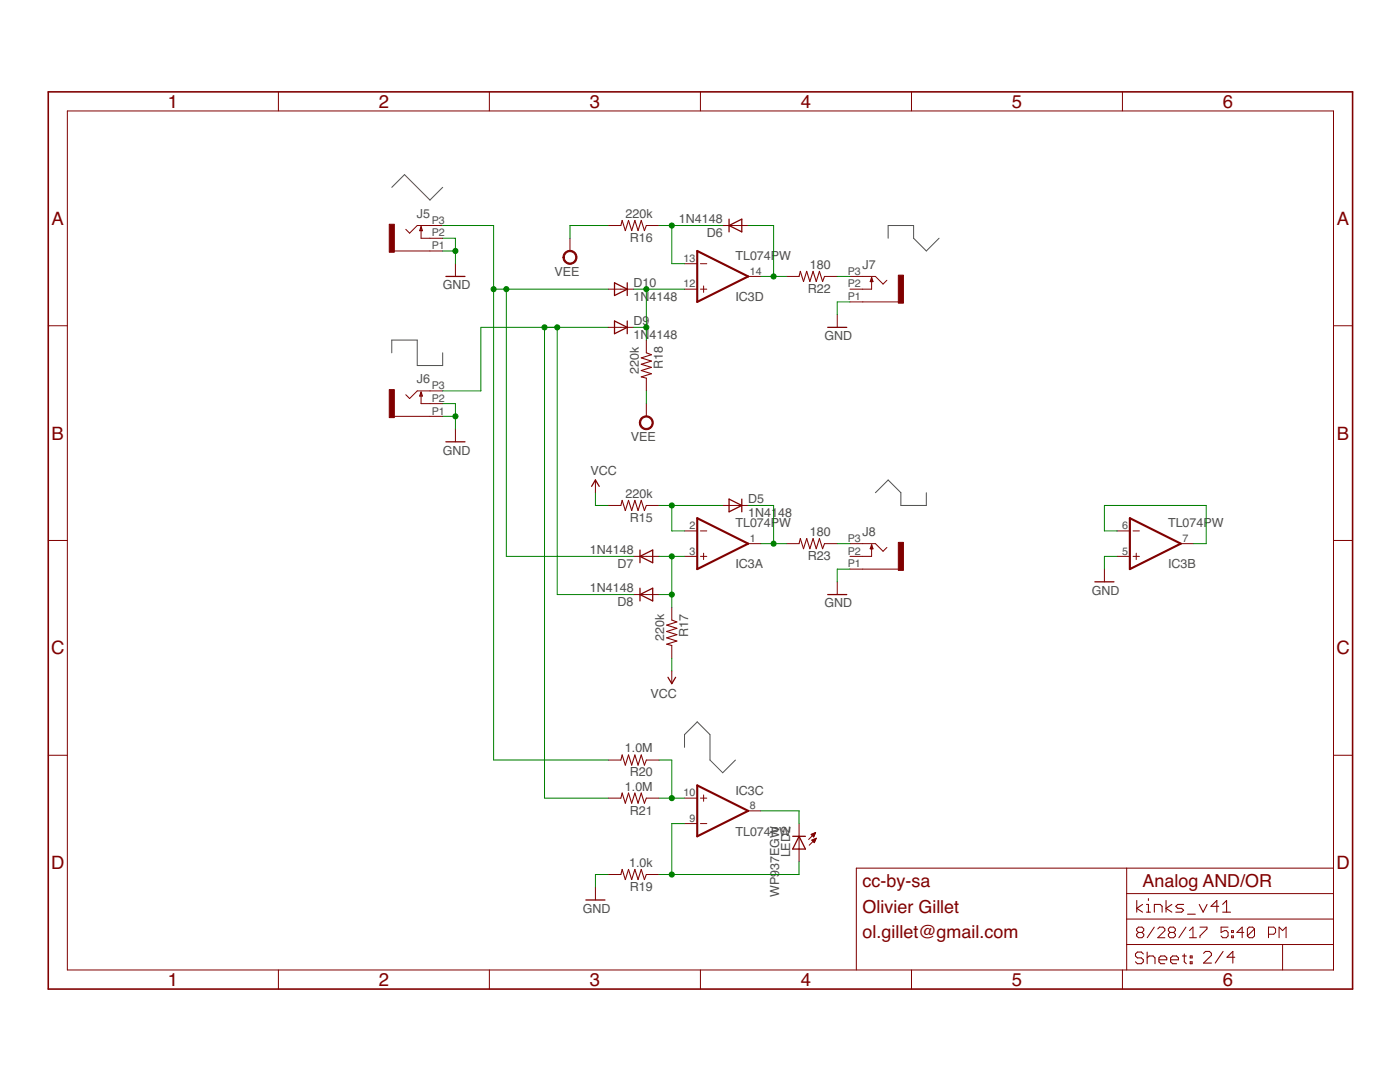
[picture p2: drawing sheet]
<svg xmlns="http://www.w3.org/2000/svg" width="279mm" height="216mm" viewBox="0 0 279 216" stroke-linecap="round" stroke-linejoin="round" font-family="sans-serif">
<path d="M78.2 37.4l2.5-2.6 5.1 5.1 2.5-2.5M177.2 47.5v-2.5h5.1v2.5l2.6 2.6 2.5-2.6M78.2 70.4v-2.5h5.1v5h5v-2.5M174.7 98.3l2.5-2.5 2.6 2.5v2.6h5.1v-2.6M136.6 149.1v-2.5l2.5-2.6 2.6 2.6v5.1l2.5 2.5 2.6-2.5" fill="none" stroke="#505050" stroke-width=".2"/>
<g fill="none" stroke="#800000" stroke-width=".25">
<path d="M84 45.3l.3 .7h-.5zM89 55.2h3.8M122.6 56.4l2.6 1.3-2.6 1.3zM125.2 56.4v2.6M145.5 45l2.5-1.3v2.6zM145.5 43.7v2.6M173.9 55.4l.3 .8h-.5zM84 78.3l.3 .7h-.5zM122.6 64.1l2.6 1.2-2.6 1.3zM125.2 64.1v2.5M165.2 65.3h3.8M89 88.2h3.8"/>
<path d="M118.1 97l.7-1.2 .8 1.2M145.5 99.6l2.5 1.3-2.5 1.2zM148 99.6v2.5M127.7 111l2.6-1.3v2.6zM127.7 109.7v2.6M127.7 117.4v2.5M127.7 118.6l2.6-1.2v2.5zM165.2 118.6h3.8M173.9 108.7l.3 .8h-.5zM218.5 116.1h3.8M133.3 135.1l.8 1.3 .7-1.3M116.9 179.6h3.8"/>
<path d="M158.2 166.9h2.5M159.5 166.9l1.2 2.5h-2.5z"/>
</g>
<g fill="none" stroke="#800000" stroke-width=".2">
<path d="M55.6 18.3v3.8M97.7 18.3v3.8M139.8 18.3v3.8M181.9 18.3v3.8M224 18.3v3.8M13.4 22.1h252.7v171.4h-252.7zM78.7 50.1h9.6M84 45.3v2.2h4.3M88.3 45h-5l-1.6 1.5-.7-.7M90.9 52.6v2.6M113.7 47.5v2.6M121.4 57.7h5"/>
<path d="M121.4 45h2.5M129 45h2.5M136.6 57.7h2.5M136.6 52.6h2.5M139.8 57.7h1.3M139.8 52.6h1.3M140.4 57.1v1.2M144.2 45h5.1M149.3 55.2h2.5M156.9 55.2h2.6M164.5 55.2h2.6M169.6 55.2h5.1l1.5 1.5 .8-.8"/>
<path d="M173.9 55.4v2.3h-4.3M9.6 65h3.8M84 78.3v2.2h4.3M88.3 78h-5l-1.6 1.5-.7-.7M121.4 65.3h5M129 67.9v2.5M129 75.5v2.5M167.1 62.8v2.5M169.6 60.2h9.7M266.1 65h3.8M78.7 83.1h9.6M90.9 85.6v2.6"/>
<path d="M118.8 95.8v2.5M129 80.5v2.6M9.6 107.8h3.8M121.4 100.9h2.5M126.4 111h5.1M126.4 118.6h5.1M129 100.9h2.5M136.6 111h2.5M136.6 105.9h2.5M139.8 111h1.3M139.8 105.9h1.3M140.4 110.4v1.3"/>
<path d="M144.2 100.9h5.1M149.3 108.5h2.5M156.9 108.5h2.6M164.5 108.5h2.6M167.1 116.1v2.5M169.6 108.5h5.1l1.5 1.5 .8-.8M169.6 113.6h9.7M173.9 108.7v2.3h-4.3M220.4 113.6v2.5M222.9 111h2.6M222.9 105.9h2.6M226.1 111h1.3"/>
<path d="M226.1 105.9h1.3M226.8 110.4v1.3M235.6 108.5h2.6M266.1 107.8h3.8M134.1 121.2v2.5M134.1 128.8v2.5M134.1 133.9v2.5M9.6 150.7h3.8M121.4 159.3h2.5M121.4 151.7h2.5M129 159.3h2.5M129 151.7h2.5"/>
<path d="M136.6 159.3h2.5M139.8 159.3h1.3M140.4 158.6v1.3M266.1 150.7h3.8M118.8 177v2.6M121.4 174.5h2.5M129 174.5h2.5M136.6 164.3h2.5M139.8 164.3h1.3M149.3 161.8h2.5M159.5 164.3v7.7M161.9 166.5h.7"/>
<path d="M162 166.6h.6M162 167.6l.9-.3-.4 .8zM162.1 167.7h.6M162.1 166.7h.4M162.2 167.8h.5M162.2 167.6h.6M162.2 166.8h.3M162.2 166.4h.5M162.3 167.9h.3M162.3 167h.1M162.4 168h.2M162.5 167.4h.3"/>
<path d="M162.5 166.2h.2M162.8 167.3h.1M162.8 166.1l-1.4 1.4M162.8 166.1l-.4 .9-.5-.5M162.8 166.1l-.9 .4M162.9 167.3l-1.4 1.4M224.9 173.2v20.3M224.9 178.3h41.2M266.1 173.2h-95.2v20.3M55.6 193.5v3.9M97.7 193.5v3.9M139.8 193.5v3.9"/>
<path d="M181.9 193.5v3.9M224 193.5v3.9M224.9 188.5h41.2M224.9 183.4h41.2M227.2 186.1l-.4-.4v-.3l.4-.4h.7l.4 .4v.3l-.4 .4M227.2 186.1l-.4 .3v.4l.4 .3h.7l.4-.3v-.4l-.4-.3M227.2 186.1h.7M230.4 185l-1.4 2.1M231.1 185.4l.3-.4h.7l.4 .4v.3l-1.4 1.4h1.4M233.5 186.1l-.3-.4v-.3l.3-.4h.7l.4 .4v.3l-.4 .4M233.5 186.1l-.3 .3v.4l.3 .3h.7l.4-.3v-.4l-.4-.3M233.5 186.1h.7"/>
<path d="M236.7 185l-1.4 2.1M237.4 187.1h1.4M237.4 185.7l.7-.7v2.1M239.5 185h1.4v.4l-1.4 1.4v.3M245.1 185h-1.4v1.1l.7-.4h.4l.3 .4v.7l-.3 .3h-.8l-.3-.3M245.8 186.8h.3v.3h-.3zM245.8 185.7h.3v.4h-.3zM248.2 186.1h-1.4l1.1-1.1v2.1M250.4 185.4l-.4-.4h-.7l-.4 .4v1.4M250.4 185.4v1.4l-.4 .3h-.7l-.4-.3M250.4 185.4l-1.5 1.4M253.2 186.4h1l.4-.3v-.7l-.4-.4h-1v2.1"/>
<path d="M255.3 187.1v-2.1l.7 .7 .7-.7v2.1M256 188.5v5"/>
</g>
<g fill="none" stroke="#800000" stroke-width=".21">
<path d="M123.9 45l.3-1 .6 2 .6-2 .7 2 .6-2 .6 2 .7-2 .6 2 .4-1M159.5 55.2l.2-1.1 .7 2.1 .6-2.1 .6 2.1 .7-2.1 .6 2.1 .6-2.1 .7 2.1 .3-1M129 70.4l1 .4-2 .6 2 .7-2 .6 2 .6-2 .6 2 .7-2 .6 1 .3M123.9 100.9l.3-1.1 .6 2.1 .6-2.1 .7 2.1 .6-2.1 .6 2.1 .7-2.1 .6 2.1 .4-1M159.5 108.5l.2-1 .7 2 .6-2 .6 2 .7-2 .6 2 .6-2 .7 2 .3-1M134.1 123.7l1 .4-2 .6 2 .7-2 .6 2 .6-2 .7 2 .6-2 .6 1 .3M123.9 151.7l.3-1.1 .6 2.1 .6-2.1 .7 2.1 .6-2.1 .6 2.1 .7-2.1 .6 2.1 .4-1M123.9 159.3l.3-1.1 .6 2.1 .6-2.1 .7 2.1 .6-2.1 .6 2.1 .7-2.1 .6 2.1 .4-1M123.9 174.5l.3-1 .6 2 .6-2 .7 2 .6-2 .6 2 .7-2 .6 2 .4-1M226.9 179.7v2.3M229.2 179.3v.4M232.7 179.7v2.3"/>
<path d="M228 180.5l-1.1 .8 1.1 .7M228.2 190.4l-.4-.4h-.8l-.4 .4v.4l.4 .3h.8l.4 .4v.4l-.4 .4h-.8l-.4-.4M228.8 180.5h.4v1.5M228.8 182h.8M228.9 190v2.3M228.9 191.1l.4-.3h.8l.4 .3v1.2M230.4 182v-1.5h1.1l.4 .3v1.2M231.3 191.5h1.6v-.4l-.4-.3h-.8l-.4 .3v.8l.4 .4h.8M233.6 191.5h1.6v-.4l-.4-.3h-.8l-.4 .3v.8l.4 .4h.8M233.9 180.5l-1.2 .8 1.2 .7M236 190.8h.7M236.2 180.5h-1.1l-.4 .3 .4 .5h.7l.4 .3-.4 .4h-1.1"/>
<path d="M236.3 190.4v1.5l.4 .4M237 182.4h1.5M237.5 190.8h.4v.3h-.4zM237.5 191.9h.4v.4h-.4zM239.3 180.5l.8 1.5 .8-1.5M240.2 190.2l.4-.4h.8l.4 .4v.4l-1.6 1.6h1.6M243.2 180.8h-1.5l1.1-1.1v2.3M244 182h1.6M244 180.5l.8-.8v2.3M244.1 189.8l-1.6 2.4M246.4 191h-1.5l1.1-1.2v2.4"/>
</g>
<g fill="#800000" stroke="#800000" stroke-width=".2">
<path d="M179.3 108.2h1v5.6h-1z"/>
<path d="M179.3 54.9h1v5.6h-1z"/>
<path d="M77.7 44.7h1v5.6h-1z"/>
<path d="M77.7 77.7h1v5.6h-1z"/>
</g>
<path d="M139.1 50.1l10.2 5.1-10.2 5zM139.1 103.4l10.2 5.1-10.2 5.1zM225.5 103.4l10.1 5.1-10.1 5.1zM139.1 156.7l10.2 5.1-10.2 5.1z" fill="none" stroke="#800000" stroke-width=".42"/>
<path d="M9.6 18.3h260.3v179.1h-260.3z" fill="none" stroke="#800000" stroke-width=".32"/>
<g fill="#800000" stroke="#800000" stroke-width=".2">
<path d="M128 83.4a1.4 1.4 0 0 1 2.2 .2 1.4 1.4 0 0 1-.8 2.1 1.4 1.4 0 0 1-1.8-1.4h.2a1.15 1.15 0 0 1 1.7-1 1.15 1.15 0 0 1 .2 1.9 1.15 1.15 0 0 1-1.8-.6l-.1-.3h-.2z" fill-rule="evenodd"/>
<path d="M112.7 50.4a1.39 1.39 0 0 1 2.2 .2 1.39 1.39 0 0 1-.8 2.1 1.39 1.39 0 0 1-1.7-1.3h.2a1.15 1.15 0 0 1 1.6-1.1 1.15 1.15 0 0 1 .3 1.9 1.15 1.15 0 0 1-1.9-.6v-.2h-.2z" fill-rule="evenodd"/>
</g>
<g fill="none" stroke="#008000" stroke-width=".2">
<path d="M88.3 47.5h2.6v5.1M88.3 50.1h2.6M88.3 45h10.2v106.7h22.9M98.5 57.7h22.9M101 57.7v53.3h25.4M121.4 45h-7.7v2.5M126.4 57.7h10.2M129 57.7v10.2M131.5 45h12.7M134.1 45v7.6h2.5M149.3 45h5.1v10.2M151.8 55.2h5.1"/>
<path d="M167.1 55.2h2.5M108.7 65.3v94h12.7M111.2 65.3v53.3h15.2M121.4 65.3h-25.4v12.7h-7.7M126.4 65.3h2.6M129 78v2.5M169.6 60.2h-2.5v2.6M88.3 83.1h2.6M88.3 80.5h2.6v5.1M118.8 98.3v2.6h2.6M131.5 111h5.1M131.5 118.6h2.6"/>
<path d="M131.5 100.9h12.7M134.1 100.9v5h2.5M134.1 111v10.2M149.3 100.9h5.1v7.6M151.8 108.5h5.1M167.1 108.5h2.5M169.6 113.6h-2.5v2.5M222.9 105.9h-2.5v-5h20.3v7.6h-2.5M222.9 111h-2.5v2.6M134.1 131.3v2.6M131.5 151.7h2.6v7.6M131.5 159.3h5.1"/>
<path d="M121.4 174.5h-2.6v2.5M136.6 164.3h-2.5v10.2M151.8 161.8h7.7v2.5M159.5 172v2.5h-28"/>
</g>
<g fill="#008000" stroke="#008000" stroke-width=".2">
<circle cx="90.9" cy="83.1" r=".51"/>
<circle cx="90.9" cy="50.1" r=".51"/>
<circle cx="134.1" cy="174.5" r=".51"/>
<circle cx="111.2" cy="65.3" r=".51"/>
<circle cx="108.7" cy="65.3" r=".51"/>
<circle cx="134.1" cy="159.3" r=".51"/>
<circle cx="98.5" cy="57.7" r=".51"/>
<circle cx="101" cy="57.7" r=".51"/>
<circle cx="129" cy="65.3" r=".51"/>
<circle cx="129" cy="57.7" r=".51"/>
<circle cx="154.4" cy="55.2" r=".51"/>
<circle cx="134.1" cy="45" r=".51"/>
<circle cx="134.1" cy="118.6" r=".51"/>
<circle cx="134.1" cy="111" r=".51"/>
<circle cx="154.4" cy="108.5" r=".51"/>
<circle cx="134.1" cy="100.9" r=".51"/>
</g>
<g font-size="3.7" fill="#800000">
<text x="33.5" y="21.5">1</text>
<text x="75.6" y="21.5">2</text>
<text x="117.7" y="21.5">3</text>
<text x="159.8" y="21.5">4</text>
<text x="201.9" y="21.5">5</text>
<text x="244.1" y="21.5">6</text>
<text x="10.3" y="44.9">A</text>
<text x="266.8" y="44.9">A</text>
<text x="10.3" y="87.7">B</text>
<text x="266.8" y="87.7">B</text>
<text x="10.2" y="130.6">C</text>
<text x="266.7" y="130.6">C</text>
<text x="10.2" y="173.4">D</text>
<text x="266.7" y="173.4">D</text>
<text x="33.5" y="196.7">1</text>
<text x="75.6" y="196.7">2</text>
<text x="117.7" y="196.7">3</text>
<text x="159.8" y="196.7">4</text>
<text x="201.9" y="196.7">5</text>
<text x="244.1" y="196.7">6</text>
</g>
<g font-size="3.6" fill="#800000">
<text x="172.2" y="177">cc-by-sa</text>
<text x="228" y="177">Analog AND/OR</text>
<text x="172.2" y="182.1">Olivier Gillet</text>
<text x="172.2" y="187.2">ol.gillet@gmail.com</text>
</g>
<g font-size="2.5" fill="#505050">
<text x="83.2" y="43.5">J5</text>
<text x="124.8" y="43.5">220k</text>
<text x="135.5" y="44.5">1N4148</text>
<text x="141" y="47.3">D6</text>
<text x="125.7" y="48.3">R16</text>
<text x="146.8" y="51.9">TL074PW</text>
<text x="161.6" y="53.6">180</text>
<text x="172.2" y="53.6">J7</text>
<text x="88.4" y="57.7">GND</text>
<text x="110.7" y="55">VEE</text>
<text x="126.5" y="57.2">D10</text>
<text x="161.2" y="58.4">R22</text>
<text x="126.5" y="60">1N</text>
<text x="126.5" y="64.8">D9</text>
<text x="129.6" y="60">4148</text>
<text x="146.8" y="60.1">IC3D</text>
<text x="126.5" y="67.6">1N</text>
<text x="129.6" y="67.6">4148</text>
<text x="164.5" y="67.9">GND</text>
<text x="83.2" y="76.5">J6</text>
<text x="127.5" y="74.5" transform="rotate(-90 127.5 74.5)">220k</text>
<text x="132.3" y="73.7" transform="rotate(-90 132.3 73.7)">R18</text>
<text x="125.9" y="88">VEE</text>
<text x="88.4" y="90.7">GND</text>
<text x="117.8" y="94.8">VCC</text>
<text x="124.8" y="99.3">220k</text>
<text x="149.3" y="100.4">D5</text>
<text x="125.7" y="104.1">R15</text>
<text x="146.8" y="105.2">TL074PW</text>
<text x="149.3" y="103.2">1N4148</text>
<text x="161.6" y="107">180</text>
<text x="172.2" y="107">J8</text>
<text x="233.1" y="105.2">TL074PW</text>
<text x="117.7" y="110.5">1N4148</text>
<text x="123.3" y="113.3">D7</text>
<text x="146.8" y="113.4">IC3A</text>
<text x="161.2" y="111.8">R23</text>
<text x="233.1" y="113.4">IC3B</text>
<text x="117.7" y="118.1">1N4148</text>
<text x="217.9" y="118.6">GND</text>
<text x="123.3" y="120.9">D8</text>
<text x="164.5" y="121.2">GND</text>
<text x="132.5" y="127.9" transform="rotate(-90 132.5 127.9)">220k</text>
<text x="137.3" y="127" transform="rotate(-90 137.3 127)">R17</text>
<text x="129.8" y="139.2">VCC</text>
<text x="124.7" y="150.1">1.0M</text>
<text x="125.7" y="154.9">R20</text>
<text x="124.7" y="157.7">1.0M</text>
<text x="146.8" y="158.6">IC3C</text>
<text x="125.7" y="162.5">R21</text>
<text x="146.8" y="166.9">TL074PW</text>
<text x="125.5" y="173">1.0k</text>
<text x="157.7" y="171.1" transform="rotate(-90 157.7 171.1)">LED2</text>
<text x="125.7" y="177.8">R19</text>
<text x="155.5" y="179" transform="rotate(-90 155.5 179)">WP937EGW</text>
<text x="116.3" y="182.1">GND</text>
</g>
<g font-size="2.1" fill="#505050">
<text x="86.2" y="44.6">P3</text>
<text x="86.2" y="47.2">P2</text>
<text x="86.2" y="49.7">P1</text>
<text x="136.4" y="52.3">13</text>
<text x="136.4" y="57.3">12</text>
<text x="149.7" y="54.8">14</text>
<text x="169.2" y="59.9">P1</text>
<text x="169.2" y="54.8">P3</text>
<text x="169.2" y="57.3">P2</text>
<text x="86.2" y="77.7">P3</text>
<text x="86.2" y="82.7">P1</text>
<text x="86.2" y="80.2">P2</text>
<text x="137.6" y="105.6">2</text>
<text x="224" y="105.6">6</text>
<text x="137.6" y="110.7">3</text>
<text x="149.7" y="108.1">1</text>
<text x="169.2" y="113.2">P1</text>
<text x="169.2" y="108.1">P3</text>
<text x="169.2" y="110.7">P2</text>
<text x="224" y="110.7">5</text>
<text x="236" y="108.1">7</text>
<text x="136.4" y="158.9">10</text>
<text x="149.7" y="161.5">8</text>
<text x="137.6" y="164">9</text>
</g>
</svg>
